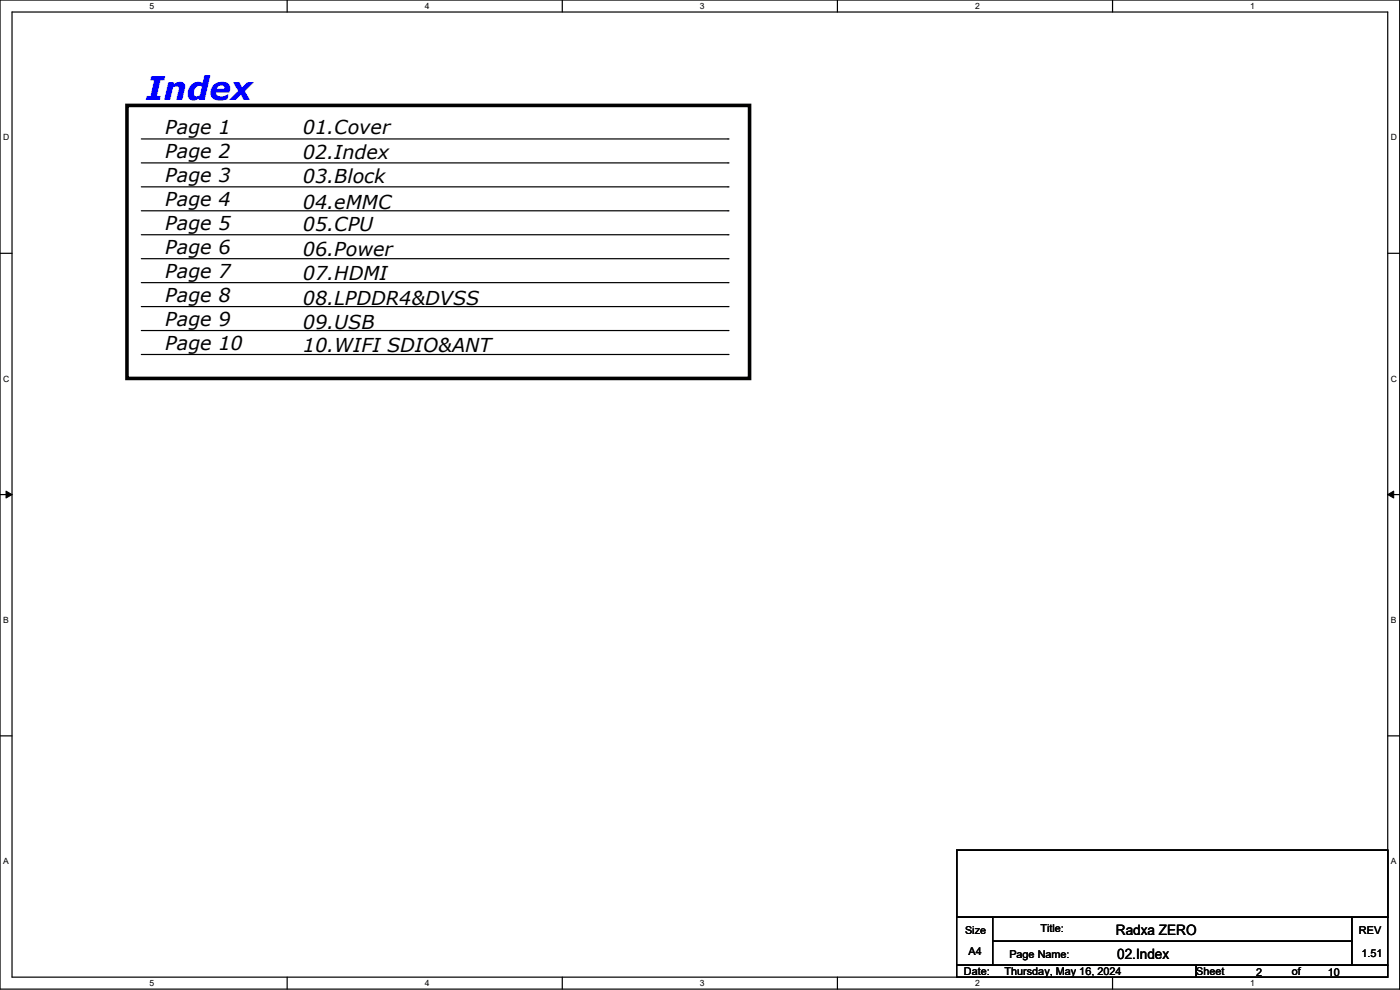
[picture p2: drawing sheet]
<svg xmlns="http://www.w3.org/2000/svg" width="594mm" height="420mm" viewBox="0 0 594 420" stroke-linecap="round" stroke-linejoin="round" font-family="sans-serif">
<path d="M0 0h593.9v419.6h-593.9zM5.1 5.1h583.7v409.4h-583.7z" fill="none" stroke="#000" stroke-width=".51"/>
<g fill="#fff">
<path d="M63.5 .5h2v4.1h-2z"/>
<path d="M63.5 415.1h2v4h-2z"/>
</g>
<path d="M121.8 0v5.1M121.8 414.5v5.1" fill="none" stroke="#000" stroke-width=".51"/>
<g fill="#fff">
<path d="M180.2 .5h2v4.1h-2z"/>
<path d="M180.2 415.1h2v4h-2z"/>
</g>
<path d="M238.6 0v5.1M238.6 414.5v5.1" fill="none" stroke="#000" stroke-width=".51"/>
<g fill="#fff">
<path d="M296.9 .5h2.1v4.1h-2.1z"/>
<path d="M296.9 415.1h2.1v4h-2.1z"/>
</g>
<path d="M355.3 0v5.1M355.3 414.5v5.1" fill="none" stroke="#000" stroke-width=".51"/>
<g fill="#fff">
<path d="M413.7 .5h2v4.1h-2z"/>
<path d="M413.7 415.1h2v4h-2z"/>
</g>
<path d="M472 0v5.1M472 414.5v5.1" fill="none" stroke="#000" stroke-width=".51"/>
<g fill="#fff">
<path d="M530.4 .5h2v4.1h-2z"/>
<path d="M530.4 415.1h2v4h-2z"/>
<path d="M1.3 56.3h2.6v4h-2.6z"/>
<path d="M590.1 56.3h2.6v4h-2.6z"/>
<path d="M1.3 158.6h2.6v4.1h-2.6z"/>
<path d="M590.1 158.6h2.6v4.1h-2.6z"/>
</g>
<path d="M0 107.5h5.1M588.8 107.5h5.1" fill="none" stroke="#000" stroke-width=".51"/>
<g fill="#fff">
<path d="M1.3 261h2.4v4.1h-2.4z"/>
<path d="M590.1 261h2.4v4.1h-2.4z"/>
</g>
<path d="M0 209.8h5.1M588.8 209.8h5.1" fill="none" stroke="#000" stroke-width=".51"/>
<path d="M2.6 208.3l2.5 1.5-2.5 1.5zM588.8 209.8l2.5-1.5v3z" fill="#000" stroke="#000" stroke-width=".42"/>
<g fill="#fff">
<path d="M1.3 363.4h2.4v4h-2.4z"/>
<path d="M590.1 363.4h2.4v4h-2.4z"/>
</g>
<g fill="none" stroke="#000" stroke-width=".51">
<path d="M60 58.9h248.9M60 69.1h248.9M60 79.3h248.9M60 89.4h248.9M60 99.6h248.9M60 109.7h248.9M60 119.9h248.9M60 130.1h248.9M60 140.2h248.9M60 150.4h248.9M0 312.2h5.1M588.8 312.2h5.1"/>
<path d="M405.9 360.7h182.9v28.4h-182.9zM405.9 389.1h15.3v20.4h-15.3zM421.2 389.1h152.4v10.2h-152.4zM421.2 399.3h152.4v10.2h-152.4zM573.6 389.1h15.2v20.4h-15.2zM405.9 409.5h101.6v5h-101.6zM507.5 409.5h81.3v5h-81.3z"/>
</g>
<g fill="#000">
<circle cx="308.9" cy="58.9" r=".25"/>
<circle cx="308.9" cy="79.3" r=".25"/>
<circle cx="308.9" cy="69.1" r=".25"/>
<circle cx="308.9" cy="89.4" r=".25"/>
<circle cx="308.9" cy="99.6" r=".25"/>
<circle cx="308.9" cy="109.7" r=".25"/>
<circle cx="308.9" cy="119.9" r=".25"/>
<circle cx="308.9" cy="130.1" r=".25"/>
<circle cx="308.9" cy="140.2" r=".25"/>
<circle cx="308.9" cy="150.4" r=".25"/>
</g>
<path d="M53.9 44.7h264.1v115.8h-264.1z" fill="none" stroke="#000" stroke-width="1.5"/>
<text font-size="13.7" fill="#00f" x="62" y="42.2">Index</text>
<g font-size="8.1">
<text x="70.1" y="57">Page 1</text>
<text x="128.5" y="57">01.Cover</text>
<text x="70.1" y="67.1">Page 2</text>
<text x="128.5" y="67.6">02.Index</text>
<text x="70.1" y="77.3">Page 3</text>
<text x="128.5" y="77.8">03.Block</text>
<text x="70.1" y="87.4">Page 4</text>
<text x="128.5" y="88.5">04.eMMC</text>
<text x="70.1" y="97.6">Page 5</text>
<text x="128.5" y="98.1">05.CPU</text>
<text x="70.1" y="107.8">Page 6</text>
<text x="128.5" y="108.8">06.Power</text>
<text x="70.1" y="117.9">Page 7</text>
<text x="128.5" y="118.9">07.HDMI</text>
<text x="70.1" y="128.1">Page 8</text>
<text x="128.5" y="129.6">08.LPDDR4&amp;DVSS</text>
<text x="70.1" y="138.2">Page 9</text>
<text x="128.5" y="139.8">09.USB</text>
<text x="70.1" y="148.4">Page 10</text>
<text x="128.5" y="149.4">10.WIFI SDIO&amp;ANT</text>
</g>
<g font-size="6.1">
<text x="473.5" y="396.7">Radxa ZERO</text>
<text x="474" y="406.9">02.Index</text>
</g>
<g font-size="4.6">
<text x="441.5" y="395.3">Title:</text>
<text x="409.5" y="396.3">Size</text>
<text x="576.6" y="396.3">REV</text>
<text x="411" y="404.9">A4</text>
<text x="428.3" y="406.5">Page Name:</text>
<text x="577.6" y="406">1.51</text>
<text x="409" y="413.6">Date:</text>
<text x="426.2" y="413.6">Thursday, May 16, 2024</text>
<text x="507.5" y="413.6">Sheet</text>
<text x="548.1" y="413.6">of</text>
<text x="532.9" y="414.1">2</text>
<text x="563.4" y="414.1">10</text>
</g>
<g font-size="3.6">
<text x="63.5" y="3.8">5</text>
<text x="180.2" y="3.8">4</text>
<text x="296.9" y="3.8">3</text>
<text x="413.7" y="3.8">2</text>
<text x="530.4" y="3.8">1</text>
<text x="1.3" y="59.5">D</text>
<text x="590.1" y="59.5">D</text>
<text x="1.3" y="161.9">C</text>
<text x="590.1" y="161.9">C</text>
<text x="1.3" y="264.3">B</text>
<text x="590.1" y="264.3">B</text>
<text x="1.3" y="366.6">A</text>
<text x="590.1" y="366.6">A</text>
<text x="63.5" y="418.3">5</text>
<text x="180.2" y="418.3">4</text>
<text x="296.9" y="418.3">3</text>
<text x="413.7" y="418.3">2</text>
<text x="530.4" y="418.3">1</text>
</g>
</svg>
